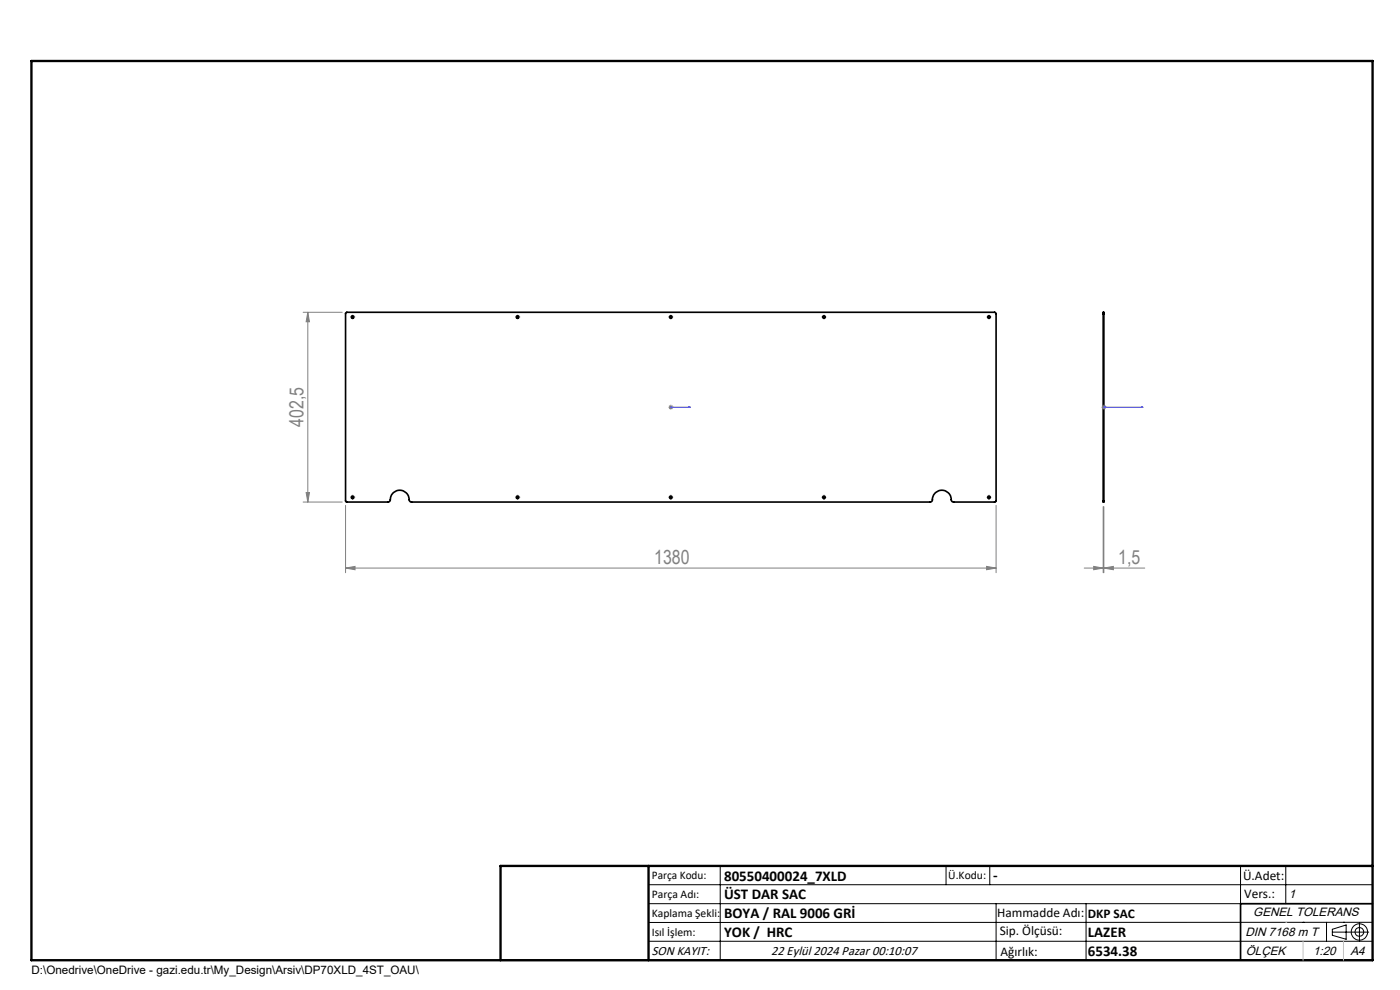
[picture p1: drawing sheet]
<svg xmlns="http://www.w3.org/2000/svg" width="297mm" height="210mm" viewBox="0 0 297 210" stroke-linecap="round" stroke-linejoin="round" font-family="sans-serif">
<g fill="none" stroke="#000" stroke-width=".35">
<path d="M73.3 66.4l.3-.2h137.5l.2 .4v39.6l-.2 .3h-8.8a.56 .56 0 0 1-.5-.8 2.05 2.05 0 0 0-2.3-1.7 2.05 2.05 0 0 0-1.8 2.3l-.3 .2h-110.2a.62 .62 0 0 1-.4-.8 2.05 2.05 0 0 0-2.3-1.7 2.05 2.05 0 0 0-1.8 2.3l-.3 .2h-8.8l-.3-.2zM234 66.6v-.4h.2v.4M234 66.6h.2M234 66.6v39.6M234.2 66.6v39.6M234 106.2v.3h.2v-.3M234 106.2h.2M291.2 191.7h-28v12M106.2 203.7h185"/>
<circle cx="74.8" cy="67.2" r=".27"/>
<circle cx="109.8" cy="67.2" r=".27"/>
<circle cx="142.3" cy="67.2" r=".26"/>
<circle cx="174.8" cy="67.2" r=".26"/>
<circle cx="209.8" cy="67.2" r=".27"/>
<circle cx="74.8" cy="105.5" r=".27"/>
<circle cx="109.8" cy="105.5" r=".27"/>
<circle cx="142.3" cy="105.5" r=".26"/>
<circle cx="174.8" cy="105.5" r=".26"/>
<circle cx="209.8" cy="105.5" r=".27"/>
</g>
<g fill="none" stroke="#000" stroke-width=".21">
<path d="M74.5 67.2h.5M74.8 67v.5M109.5 67.2h.6M109.8 67v.5M142.1 67.2h.5M142.3 67v.5M174.6 67.2h.4M174.8 67v.5M209.5 67.2h.5M209.8 67v.5M74.5 105.5h.5M74.8 105.3v.5"/>
<path d="M109.5 105.5h.6M109.8 105.3v.5M142.1 105.5h.5M142.3 105.3v.5M174.6 105.5h.4M174.8 105.3v.5M209.5 105.5h.5M209.8 105.3v.5M137.6 187.7h153.6M137.6 191.7h153.6M137.6 199.7h153.6M152.8 183.7v20"/>
<path d="M200.7 183.7v4M210 183.7v4M211.3 191.7v12M230.4 191.7v12M263.2 183.7v20M272.8 183.7v8M276.4 195.6h.1M281.4 195.6v4.1M282.6 197.7h7.8M282.6 197.1l3-.9v3l-3-.8zM285 195.6h.1M288.4 195.8v3.8"/>
<path d="M291.2 195.6l-153.6 .1"/>
<circle cx="288.4" cy="197.7" r="1.74"/>
<circle cx="288.4" cy="197.7" r=".93"/>
</g>
<path d="M142.2 86.4h.2zM142.3 86.4h.1M142.3 86.4h4.2M146.5 86.4h-.4h.4M234.1 86.4h.2zM234.2 86.4h.1M234.2 86.4h8.3M242.5 86.4h-.4h.4" fill="none" stroke="#00f" stroke-width=".21"/>
<g fill="none" stroke="#808080" stroke-width=".21">
<path d="M64.3 66.2h8.3M65.3 66.2v40.3M65.3 66.2l.4 2.1h-.8zM141.8 86.4h1M142 86l.7 .7M142.3 85.9v1M142.7 86l-.7 .7M233.7 86.4h1M233.8 86l.7 .7M234.2 85.9v1M234.5 86l-.7 .7M64.3 106.5h8.3"/>
<path d="M64.9 104.5h.8l-.4 2zM73.3 107.2v14.3M211.3 107.2v14.3M234 107.5v14M234.2 107.5v14M73.3 120.5l2-.4v.8zM73.3 120.5h138M209.3 120.1l2 .4-2 .4zM230 120.5h12.9M232 120.1l2 .4-2 .4zM234.2 120.5l2-.4v.8z"/>
</g>
<path d="M74.8 67.7v.1M109.8 67.7v.1M142.3 67.7v.1M174.8 67.7v.1M209.8 67.7v.1" fill="none" stroke="#000" stroke-width=".21" stroke-dasharray="15.2 1.3 1.3 1.3" stroke-linecap="butt"/>
<path d="M6.7 12.9h284.5v190.8h-284.5zM137.6 183.7v20M291.2 183.7h-185v20" fill="none" stroke="#000" stroke-width=".5"/>
<path d="M272.8 195.6h.1M276.4 199.7v4M285 199.7v4" fill="none" stroke="#c0c0c0" stroke-width=".21"/>
<g fill="#00f">
<path d="M146.1 86.4h.4zM142.2 86.4h.2z"/>
<path d="M234.1 86.4h.2zM242.1 86.4h.4z"/>
</g>
<g fill="#808080">
<path d="M73.3 120.5l2-.4v.8zM209.3 120.1l2 .4-2 .4zM232 120.1l2 .4-2 .4zM234.2 120.5l2-.4v.8z"/>
<path d="M65.3 66.2l.4 2.1h-.8zM64.9 104.5h.8l-.4 2z"/>
</g>
<g font-size="4.1" fill="#808080">
<text x="64.4" y="90.6" transform="rotate(-90 64.4 90.6)">402,5</text>
<text x="138.8" y="119.6">1380</text>
<text x="237.2" y="119.6">1,5</text>
</g>
<g font-size="3.2">
<text x="153.6" y="186.8">80550400024_7XLD</text>
<text x="153.6" y="190.8">ÜST DAR SAC</text>
<text x="210.7" y="186.6">-</text>
<text x="153.6" y="194.8">BOYA / RAL 9006 GRİ</text>
<text x="153.6" y="198.8">YOK / HRC</text>
<text x="230.8" y="198.7">LAZER</text>
<text x="230.8" y="202.8">6534.38</text>
</g>
<g font-size="2.8">
<text x="263.7" y="186.7">Ü.Adet:</text>
<text x="263.9" y="190.5">Vers.:</text>
<text x="211.5" y="194.5">Hammadde Adı:</text>
<text x="230.8" y="194.7">DKP SAC</text>
<text x="138.3" y="202.6">SON KAYIT:</text>
<text x="163.6" y="202.6">22 Eylül 2024 Pazar 00:10:07</text>
<text x="212.1" y="198.4">Sip. Ölçüsü:</text>
<text x="212.2" y="202.7">Ağırlık:</text>
</g>
<g font-size="2.6">
<text x="273.4" y="190.4">1</text>
<text x="265.9" y="194.4">GENEL TOLERANS</text>
<text x="264.2" y="198.5">DIN 7168 m T</text>
<text x="264.3" y="202.6">ÖLÇEK</text>
<text x="278.5" y="202.6">1:20</text>
<text x="286.5" y="202.6">A4</text>
</g>
<g font-size="2.5">
<text x="138.3" y="186.4">Parça Kodu:</text>
<text x="138.3" y="190.5">Parça Adı:</text>
<text x="201.2" y="186.5">Ü.Kodu:</text>
<text x="138.3" y="194.5">Kaplama Şekli:</text>
<text x="138.3" y="198.6">Isıl İşlem:</text>
<text x="6.7" y="206.7">D:\Onedrive\OneDrive - gazi.edu.tr\My_Design\Arsiv\DP70XLD_4ST_OAU\</text>
</g>
</svg>
